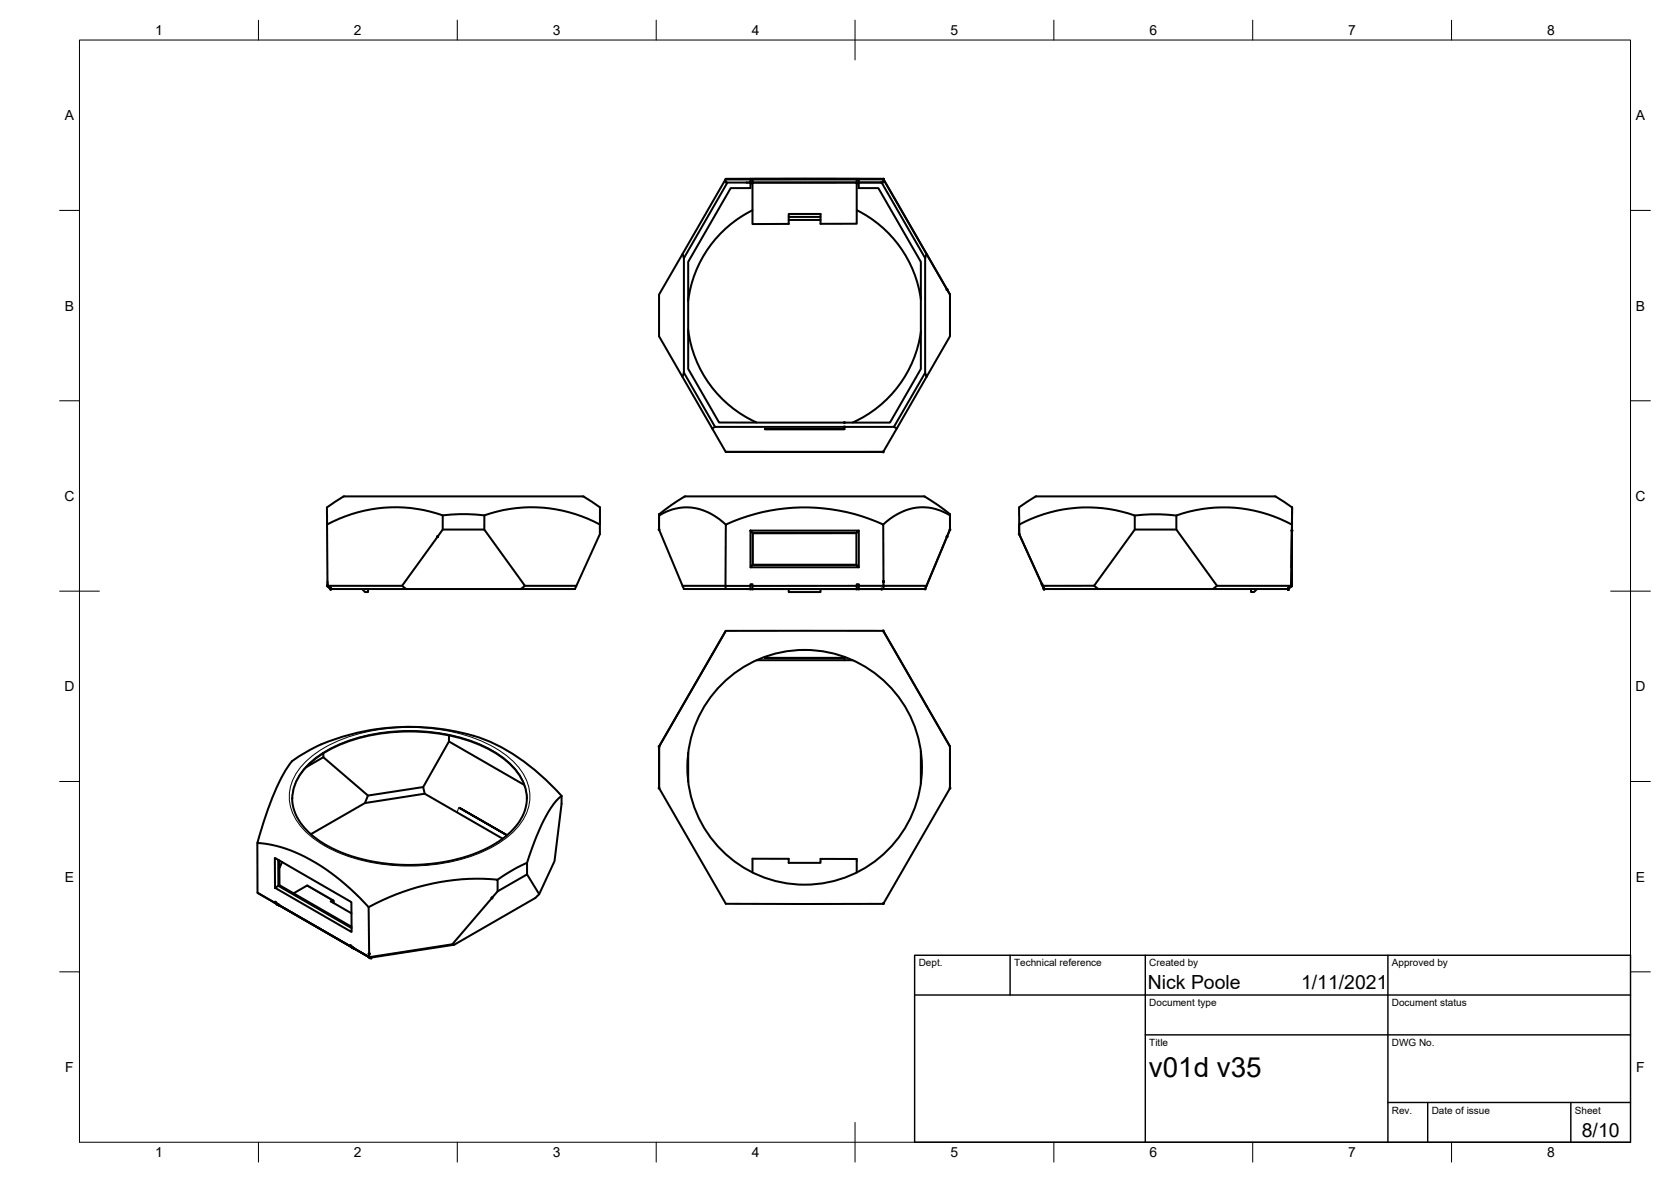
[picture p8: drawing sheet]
<svg xmlns="http://www.w3.org/2000/svg" width="420mm" height="297mm" viewBox="0 0 420 297" stroke-linecap="round" stroke-linejoin="round" font-family="sans-serif">
<!-- layer: Visible -->
<g fill="none" stroke="#000" stroke-width=".51">
<path d="M182.9 45.9l-10.9 19v28.7l7.8 13.7h32.5M187.7 45.9h-5.3v-.8l-10.8 18.7 .4 1.1M188.7 45h.1M188.7 45h27.2M188.7 45.1v.8h-1M188.7 45.1h33.4M188.7 46.1h.5M189.2 52.8a29.5 29.5 0 0 0-16.2 22.8M189.2 45.1v.8h26.2M198.3 53.8h8v.7h-8zM198.3 54.5v.8h8v-.8M198.3 55.3v1h-9.1v-10.4h26.2v10.3h-9.1v-.9"/>
<path d="M215.4 45.1v.8M215.4 46.1h.5M215.4 52.8a29.5 29.5 0 0 1 16.2 22.5M215.9 45.1v2.2h5l10.6 18.5v26.9l-7.7 13.5h-43l-7.8-13.5v-26.9l10.7-18.5h5v-1.4h-1M215.9 45.9h5.8M215.9 45h-27.2M221.7 45.9h-5.8M221.7 45.9l10.9 19v28.8l-7.8 13.6h-12.5M222.1 44.9h-39.6l-.1 .2h6.3M222.1 44.9v.1M222.1 44.9l.1 .2M222.1 45.1v.8h-.4"/>
<path d="M222.1 45.1l16 27.7M222.1 45v.1M222.2 45.1l16.7 28.9M171.6 63.8l-5.9 10.2v10.5l13.4 23.2M233 63.8l-.4 1.1M238.1 72.8l.8 1.2M238.1 72.8h.1M238.9 74v10.5l-5.9 10.2-.4-1M172 93.6l-.4 1.1M173 82.9a29.5 29.5 0 0 0 17.2 23.3M231.6 83.3a29.5 29.5 0 0 1-17.2 22.9M233 94.7l-10.9 18.9"/>
<path d="M179.1 107.7l3.4 5.9h39.6M179.8 107.3l-.7 .4M182.5 113.5l39.6 .1M212.3 107.3v.6h-20h20M224.8 107.3l.7 .4M82.2 131.8a36 36 0 0 1 29.1-2.3v3.6l-1.3 1.7M86.3 124.8l-4.1 2.7 .2 19.7M110 134.8l-8.9 12.4h-18.7M110 134.8v.1M111.3 133.1h10.5l10.2 14.1-1 .8M111.3 129.5a44.6 44.6 0 0 1 10.5 0M146.6 124.7l-60.3 .1"/>
<path d="M146.6 124.7l4.3 2.8-.1 6.7-5.9 13h-12.9M150.8 131.8a35.9 35.9 0 0 0-29-2.3v3.6M165.7 129.3l3.1-2.4 3.5-2.2h60a37.5 37.5 0 0 1 6.6 4.6v.2M165.7 129.3v.2zM165.7 129.5v3.6M182.5 131.8a13.5 13.5 0 0 0-14.3-3.5l-2.5 1.2v3.6l5.9 14.1M188.7 133.3l.6 .6v8.1l-.6 .6zM188.7 133.3h27.2l-.6 .6h-26M215.3 133.9v8.1l.6 .6h-27.2M215.3 134h-26M215.9 133.3v9.3M222.1 131.8a13.5 13.5 0 0 1 14.2-3.5l2.6 1.2v3.6l-.8 1.7"/>
<path d="M238.1 134.8l-5.1 12.4h-10.9M238.1 134.8v.1M238.9 133.1l-6.3 14.9M256.2 131.8l.1 2.4M256.3 131.8a36.1 36.1 0 0 1 29-2.3v3.6l-10.2 14.1h-12.9l-5.9-13zM256.3 134.2l5.9 13M285.3 129.5a44.4 44.4 0 0 1 10.5 0M285.3 133.1h10.5M324.8 131.8a35.9 35.9 0 0 0-29-2.3v3.6l10.2 14.1M324.9 127.5l-.2 19.7zM324.9 127.5l-4.3-2.8h-60l-4.4 2.8 .1 4.3M82.3 146.2l.1 1"/>
<path d="M82.4 147.2l.7 .8-.7-.8M82.4 147.2l.7 .4v.4v-.4M82.4 147.2h.1M82.4 147.2l.7 .8M83.1 148h.1M91 148l.8 .8h.7v-.8M101.1 147.2l1 .8M144.9 147.2l-.3 .8h-61.4M182.5 158.5l-16.8 29.1v10.5l16.8 29h39.6l16.8-29M182.5 158.5l-16.8 29.1M187.7 148h1.5M188.7 147.2v.8h-16.7l-.4-.8h10.8v.8"/>
<path d="M189.2 148h43.4M189.2 147.2v.8M189.3 142h26M198.3 148v.8h8v-.8M215.4 147.2v-.4h.5v.4h6.2M215.4 147.2h-26.2v-.4h-.5v.4h-6.3l.1-15.4a47.5 47.5 0 0 1 39.6 0v15.4M215.4 147.2v.8M215.9 147.2v.8M222.1 158.5l16.8 29.1v10.5M222.1 158.5l16.8 29.1M222.1 158.5h-39.6M222.1 147.2v.8h-.4"/>
<path d="M233 147.2l-.4 .8M262 146.8l.5 1.2-.5-1.2M262.2 147.2l.3 .8-.3-.8M262.5 148h61.4M275.1 147.2l1.1 .8M314.6 148v.8h.7l.8-.8M323.9 147.6l.8-.4-.8 .8zM323.9 148h.1M324.7 147.2h-18.7l-1 .8M324.7 146.8v.4zM324.7 147.2l-.8 .8M324.8 142.6v-9.3v9.3"/>
<path d="M190.2 165.9h24.2M212.3 165.3h-20h20v.6M80.8 187l-2.5 1.2-3.3 2a10 10 0 0 0-3.9 4.6 82.4 82.4 0 0 0-6.4 17M81.3 189.3v1l11.2 9.6-.7 1.9M81.3 190.3l-4.4 2.5M106.4 197.8l-13.9 2.1M112.9 184.8v1.5M119.1 184.9a50 50 0 0 1 22.1 15.1M119.1 184.9a58.4 58.4 0 0 0-38.3 2.1M131.8 197.2l-18.9-10.9-6.5 11.5 .4 1.7M165.7 187.6v10.5M173 189.2v7.3"/>
<path d="M231.5 188.9v7.9M238.9 187.6v10.5M238.9 187.6h.1M70 216.1v6.5l-.8 .5-.1-7.5 19.2 11.1 .1 7.5-19.2-11.1M70.2 216.2l.1 6.2-.3 .2 18.4 10.6M70.9 216.6l-.6 1.5M73.5 200.6l.1 1.6 .5 1.8 1.5 2.9 2.7 2.9 3.2 2.3 4.4 2.2 4.7 1.5 5.2 1.1 6.4 .5 5.9-.3 5.6-.9 5.2-1.5 4.5-2 3.8-2.6 3-3 1.2-2.1 .5-1.2 .5-1.8 .1-1.4M73.5 200.7a13.1 13.1 0 0 1 5.8-10 39.6 39.6 0 0 1 23.7-6.9 39.6 39.6 0 0 1 23.7 6.9 13.1 13.1 0 0 1 5.8 10M78.1 209.6l13.7-7.8 15-2.3 19.6 11.3M127.5 209.9l-12.2-7 12.2 7M132.5 216.8l-3.7 1.9-3.7 2.4M141.2 200v2l-1.8 14.4-3.8 8.3"/>
<path d="M141.2 200a24.3 24.3 0 0 0-6.2 10.1l-1.4 3.6a12.3 12.3 0 0 0-1.1 6M189.2 219.3v-3.5h9.1v1h8v-1l9.1 .1v3.4M64.7 224.4l5 2.9-.5-.4M69.5 227.1l19.1 11M70.1 227.4l18.5 10.7M70.3 222.4l18.1 10.5M77.4 222.6l6.4 3.7M77.4 222.6l-3.6 1.9M83.9 226.5v.4M83.9 226.5l-.2-.2-.5 .2 5.2 3M88.1 237.8v-.3l.3 .2v.3l4.4 2.5M88.1 237.8l-18.6-10.7v-.3l-.3-.2v.3l-4.5-2.5v-12.6a37.3 37.3 0 0 1 20.8 9.4l3.7 3.2 3.5 3.6 .1 11.7"/>
<path d="M88.1 237.8l.5 .3M88.4 238l5 2.9-.6-.4M89 238.3l4 2.4M92.8 239.7v.8M113.7 237.3l.5 .1M123.7 225.6l-10 11.7-20.9 3.2M123.7 225.6l1.4-1.6v-2.9a56.9 56.9 0 0 0-32.4 6.9M123.7 225.6v.1M125.1 224l7.4-4.3 3.1 5-1 1-20.4 11.7-20.8 3.2M222.1 227h.1M92.8 240.5h.6v.4"/>
<circle cx="202.3" cy="192.8" r="29.5"/>
</g>
<g fill="#000" stroke="#000" stroke-width=".25">
<circle cx="188.7" cy="45.9" r=".24"/>
<circle cx="188.7" cy="45.1" r=".24"/>
<circle cx="189.2" cy="45.1" r=".24"/>
<circle cx="189.2" cy="45.9" r=".24"/>
<circle cx="215.4" cy="45.1" r=".24"/>
<circle cx="215.9" cy="45.1" r=".24"/>
<circle cx="221.7" cy="45.9" r=".24"/>
<circle cx="222.1" cy="45.1" r=".24"/>
<circle cx="238.1" cy="72.8" r=".24"/>
<circle cx="212.3" cy="106.2" r=".24"/>
<circle cx="212.3" cy="107.3" r=".24"/>
<circle cx="222.1" cy="113.6" r=".24"/>
<circle cx="110" cy="134.9" r=".24"/>
<circle cx="110" cy="134.8" r=".24"/>
<circle cx="165.7" cy="133.1" r=".24"/>
<circle cx="238.1" cy="134.8" r=".24"/>
<circle cx="238.1" cy="134.9" r=".24"/>
<circle cx="238.9" cy="133.1" r=".24"/>
<circle cx="256.3" cy="134.2" r=".24"/>
<circle cx="324.8" cy="133.3" r=".24"/>
<circle cx="82.4" cy="147.2" r=".24"/>
<circle cx="83.1" cy="148" r=".24"/>
<circle cx="83.2" cy="148" r=".24"/>
<circle cx="188.7" cy="148" r=".24"/>
<circle cx="189.2" cy="148" r=".24"/>
<circle cx="215.4" cy="148" r=".24"/>
<circle cx="215.9" cy="148" r=".24"/>
<circle cx="221.7" cy="148" r=".24"/>
<circle cx="222.1" cy="158.5" r=".24"/>
<circle cx="222.1" cy="147.2" r=".24"/>
<circle cx="222.1" cy="146.2" r=".24"/>
<circle cx="232.6" cy="148" r=".24"/>
<circle cx="262" cy="146.8" r=".24"/>
<circle cx="262.5" cy="148" r=".24"/>
<circle cx="323.9" cy="148" r=".24"/>
<circle cx="324" cy="148" r=".24"/>
<circle cx="324.7" cy="147.2" r=".24"/>
<circle cx="324.7" cy="146.8" r=".24"/>
<circle cx="212.3" cy="165.3" r=".24"/>
<circle cx="165.7" cy="187.6" r=".24"/>
<circle cx="165.7" cy="198.1" r=".24"/>
<circle cx="238.9" cy="198.1" r=".24"/>
<circle cx="69.7" cy="227.3" r=".24"/>
<circle cx="70.1" cy="227.4" r=".24"/>
<circle cx="88.6" cy="238.1" r=".24"/>
<circle cx="89" cy="238.3" r=".24"/>
<circle cx="92.8" cy="239.7" r=".24"/>
<circle cx="123.7" cy="225.6" r=".24"/>
<circle cx="123.7" cy="225.7" r=".24"/>
<circle cx="222.1" cy="227" r=".24"/>
<circle cx="92.8" cy="240.5" r=".24"/>
<circle cx="93" cy="240.7" r=".24"/>
</g>
<!-- layer: Visible Narrow -->
<path d="M76.9 191.4a34.9 34.9 0 0 1 20.6-8.3 46.5 46.5 0 0 1 26.9 4.8 16.4 16.4 0 0 1 8.6 10.2 11.7 11.7 0 0 1-3.9 10.9 34.9 34.9 0 0 1-20.6 8.4 46.5 46.5 0 0 1-26.9-4.9 16.4 16.4 0 0 1-8.7-10.2 11.7 11.7 0 0 1 4-10.9zM73.5 200.6a13 13 0 0 1 5.7-10.1 39.5 39.5 0 0 1 23.8-6.9 39.5 39.5 0 0 1 23.8 6.9 13 13 0 0 1 5.7 10.1M115.3 202.9l-.4 1.3M68.5 226.5l.5 .4M77.1 222.6l6.4 3.7" fill="none" stroke="#000" stroke-width=".25"/>
<!-- layer: Border -->
<g fill="none" stroke="#000" stroke-width=".25">
<path d="M20 10.1h390v276.9h-390zM65 5.1v5M115 5.1v5M165 5.1v5M215 5.1v10M265 5.1v5M315 5.1v5M365 5.1v5M15 52.9h5M410 52.9h5M15 100.7h5M410 100.7h5"/>
<path d="M15 148.6h10M405 148.6h10M15 196.4h5M410 196.4h5M15 244.2h5M410 244.2h5M65 287v5M115 287v5M165 287v5M215 282.1v9.9M265 287v5M315 287v5"/>
<path d="M365 287v5"/>
</g>
<!-- layer: TitleBlock -->
<path d="M230 240.1h180v46.9h-180zM230 250h180M254 240.1v9.9M288 240.1v46.9M349 240.1v46.9M288 260.1h122M349 277.1h61M359 277.1v9.9M395 277.1v9.9" fill="none" stroke="#000" stroke-width=".36"/>
<text font-size="7" x="288.9" y="270.6">v01d v35</text>
<g font-size="4.9">
<text x="288.6" y="248.5">Nick Poole</text>
<text x="327.1" y="248.6">1/11/2021</text>
<text x="397.7" y="285.8">8/10</text>
</g>
<g font-size="3.5">
<text x="39" y="8.8">1</text>
<text x="89" y="8.8">2</text>
<text x="139" y="8.8">3</text>
<text x="189" y="8.8">4</text>
<text x="239" y="8.8">5</text>
<text x="289" y="8.8">6</text>
<text x="339" y="8.8">7</text>
<text x="389" y="8.8">8</text>
<text x="16.3" y="30.2">A</text>
<text x="411.3" y="30.2">A</text>
<text x="16.3" y="78">B</text>
<text x="411.3" y="78">B</text>
<text x="16.2" y="125.9">C</text>
<text x="411.2" y="125.9">C</text>
<text x="16.2" y="173.7">D</text>
<text x="411.2" y="173.7">D</text>
<text x="16.3" y="221.6">E</text>
<text x="411.3" y="221.6">E</text>
<text x="16.4" y="269.4">F</text>
<text x="411.4" y="269.4">F</text>
<text x="39" y="290.8">1</text>
<text x="89" y="290.8">2</text>
<text x="139" y="290.8">3</text>
<text x="189" y="290.8">4</text>
<text x="239" y="290.8">5</text>
<text x="289" y="290.8">6</text>
<text x="339" y="290.8">7</text>
<text x="389" y="290.8">8</text>
</g>
<g font-size="2.5">
<text x="231" y="242.9">Dept.</text>
<text x="255" y="242.9">Technical reference</text>
<text x="289" y="242.9">Created by</text>
<text x="350" y="242.9">Approved by</text>
<text x="289" y="252.8">Document type</text>
<text x="350" y="252.8">Document status</text>
<text x="289" y="262.9">Title</text>
<text x="350" y="262.9">DWG No.</text>
<text x="350" y="279.9">Rev.</text>
<text x="360" y="279.9">Date of issue</text>
<text x="396" y="279.9">Sheet</text>
</g>
</svg>
